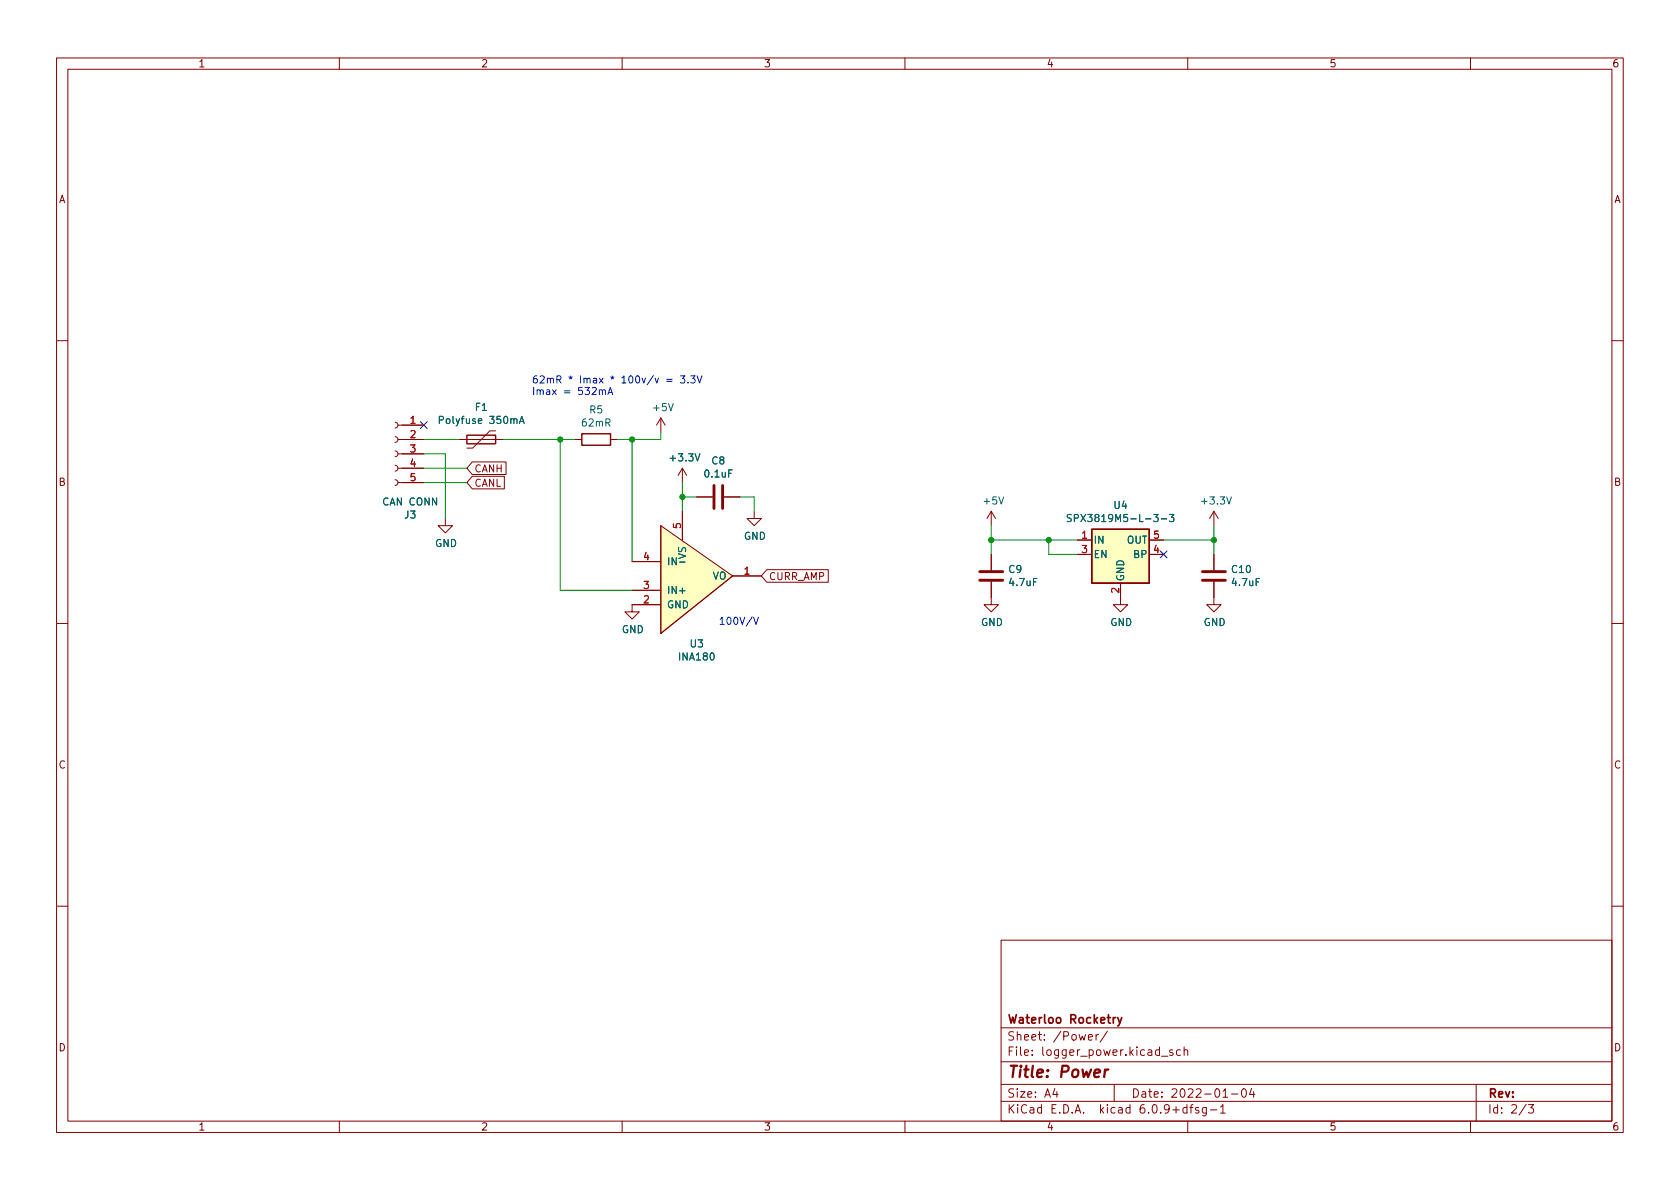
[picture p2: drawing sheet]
<svg xmlns="http://www.w3.org/2000/svg" width="297mm" height="210mm" viewBox="0 0 297 210" stroke-linecap="round" stroke-linejoin="round" font-family="sans-serif">
<g fill="none" stroke="#840000" stroke-width=".18">
<path d="M10 10.2h277v190.1h-277zM12 12.2h273v186.1h-273zM60 10.2v2M110 10.2v2M160 10.2v2M210 10.2v2M260 10.2v2M10 60.2h2M69.9 79.8l.3 .1 .2 .4-.2 .3-.3 .2M69.9 77.2l.3 .2 .2 .3-.2 .4-.3 .1M69.9 74.7l.3 .1 .2 .4-.2 .3-.3 .2M70.4 77.7h4.5"/>
<path d="M70.4 75.2h4.5M81.3 77.7h7.6M87.6 76.2h-1l-3 3h-1.1M101.6 77.7h1.3M107.9 77.7h1.3M116.8 73.9l-.7 1.3M116.8 73.9v2.5M116.8 73.9l.8 1.3M285 60.2h2M69.9 84.8l.3 .2 .2 .3-.2 .4-.3 .1M69.9 82.3l.3 .1 .2 .4-.2 .4-.3 .1M70.4 85.3h4.5"/>
<path d="M70.4 82.8h4.5M70.4 80.3h4.5M78.7 91.7v1.3h1.3l-1.3 1.2-1.2-1.2h1.2M83.5 84.2h5.7v2.2h-5.7l-1-1.1zM83.5 81.7h6v2.2h-6l-1-1.1zM111.8 99.3h5M116.8 93l12.7 8.8-12.7 10.2zM120.6 82.8v2.5M120.6 90.4v5.1M120.6 82.8l-.7 1.3M120.6 82.8l.8 1.3M123.2 87.9h2.8"/>
<path d="M128 87.9h2.8M133.3 90.4v1.3h1.3l-1.3 1.3-1.2-1.3h1.2M175.3 90.4l-.8 1.3M175.3 90.4v2.6M175.3 98v2.8M175.3 90.4l.7 1.3M190.5 95.5h2.5M190.5 98h2.5M203.2 95.5h2.5M203.2 98h2.5M214.6 90.4l-.7 1.3M214.6 90.4v2.6"/>
<path d="M214.6 98v2.8M214.6 90.4l.8 1.3M10 110.2h2M111.8 104.4h5M116.8 106.9h-5v1.3h1.2l-1.2 1.3-1.3-1.3h1.3M129.5 101.8h5.1M135.6 100.7h10.8v2.3h-10.8l-1-1.2zM175.3 102.9v4h1.2l-1.2 1.3-1.3-1.3h1.3M198.1 103.1v3.8h1.3l-1.3 1.3-1.3-1.3h1.3M214.6 102.9v4h1.3l-1.3 1.3-1.2-1.3h1.2M285 110.2h2M10 160.2h2"/>
<path d="M177 166.3h108v32h-108zM285 160.2h2M60 198.3v2M110 198.3v2M160 198.3v2M177 194.8h108M177 191.8h108M177 187.8h108M177 181.8h108M186.5 192.5l-.4 1h1M186.9 193v1M192.4 183.4l.7-.1v-.3l-.5-.1-.2 .2 .1 .8h.6"/>
<path d="M193.8 182.9v1M194.2 182.9l-.3 .1-.1 .2M195.8 182.4l-1.3 1.9M197 191.8v3M205.4 186.8h1.1M207.4 185.7l-.4-.1-.2 .2 .1 .3 .5 .1v.4h-.6M208.7 185.7l-.4-.1-.3 .3v.4l.1 .3h.6M209.4 185.8l.2-.2 .3 .1 .1 .9M209.4 185.1v1.5M209.9 195.9l-.5-.1-.3 .3v.4l.2 .3h.6M209.9 195.3v1.5M210 198.3v2"/>
<path d="M210.4 195.8h.5M210.9 195.3l-.3 .2v1.3M211.9 195.9l-.3-.1-.2 .2v.3l.5 .1v.4h-.5M213.3 195.8v1.2l-.3 .3h-.4M213.3 195.9l-.4-.1-.3 .3v.4l.1 .3h.6M214 196.3h1.1M215.8 195.8l.4-.5v1.5M215.8 196.8h.8M216.2 194h.9M217.7 193.5h1.2M219.7 192.6l.2-.1a.81 .81 0 0 1 .5 .7 .81 .81 0 0 1-.3 .8h-.1a.81 .81 0 0 1-.6-.6 .81 .81 0 0 1 .3-.8zM221.3 192.5l-.4 1h1"/>
<path d="M221.6 193v1M260 198.3v2M261 191.8v6.5M269.9 195.3l-1.3 1.9M270.2 195.3h1l-.6 .6 .5 .1v.7l-.2 .1h-.5l-.2-.1"/>
</g>
<path d="M195.4 189.1l-.2 1.4M196 189.1l-.4 .1-.3 .3" fill="none" stroke="#840000" stroke-width=".4"/>
<path d="M197.3 179.9l-.3 .1-.2 .2M197.6 179.9l.4 1M198.3 179.9l-.5 1.4-.2 .1" fill="none" stroke="#840000" stroke-width=".3"/>
<path d="M126.2 85.8v4.1M127.8 85.8v4.1M173.2 101.1h4.1M173.2 102.6h4.1M212.6 101.1h4.1M212.6 102.6h4.1" fill="none" stroke="#840000" stroke-width=".51"/>
<path d="M82.5 77h5.1v1.5h-5.1zM102.9 76.7h5v2h-5zM193 93.6h10.2v9.5h-10.2z" fill="none" stroke="#840000" stroke-width=".25"/>
<path d="M77.7 74.3l.6-.1 .1-.2-.1-.3-.6-.1v1.3M91.8 74.9l.5-1.3 .4 1.3M92 74.5h.6M189.4 91h-.5l-.2 .1v.4l.6 .2 .1 .3-.2 .2h-.5M190 91.6h.6l.1-.2-.1-.3-.6-.1v1.2M205.3 91.8h1M206.8 91h.8l-.5 .5 .4 .1v.5l-.2 .1-.5-.1" fill="none" stroke="#006464" stroke-width=".18"/>
<g fill="#ffffc2" stroke="#ffffc2" stroke-width=".18">
<path d="M116.8 93l12.7 8.8-12.7 10.2z"/>
<path d="M193 93.6h10.2v9.5h-10.2z"/>
</g>
<path d="M106 69.1l.2-.2 .3 .1v.8M106.5 69.1l.2-.2 .3 .1 .1 .8M107.5 69.8l.4-1.3 .4 1.3M107.6 69.4h.6M117.9 67.1h1M117.9 67.4h1M120.3 66.5h.8l-.4 .4 .3 .2v.5l-.2 .1-.5-.1M121.6 67.6v.1M122.1 66.5h.8l-.4 .4 .3 .2v.5l-.1 .1-.6-.1M123.3 66.5l.4 1.2 .4-1.2M133.2 109.1l.5 1.3 .4-1.3" fill="none" stroke="#0000c2" stroke-width=".18"/>
<g fill="none" stroke="#009600" stroke-width=".18">
<path d="M74.9 77.7h6.4M88.9 77.7h12.7M99.1 77.7v26.7h12.7M111.8 77.7v21.6M116.8 76.4v1.3h-7.6M74.9 82.8h7.6M74.9 80.3h3.8v11.4M74.9 85.3h7.6M120.6 85.3v5.1M120.6 87.9h2.6M130.8 87.9h2.5v2.5M175.3 95.5h15.2"/>
<path d="M175.3 93v5M185.4 95.5v2.5h5.1M205.7 95.5h8.9M214.6 93v5"/>
</g>
<path d="M74.3 74.6l1.2 1.2M75.5 74.6l-1.2 1.2M205.1 97.4l1.2 1.2M206.3 97.4l-1.2 1.2" fill="none" stroke="#000084" stroke-width=".18"/>
<g fill="#009600" stroke="#009600" stroke-width=".18">
<circle cx="185.4" cy="95.5" r=".46"/>
<circle cx="214.6" cy="95.5" r=".46"/>
<circle cx="175.3" cy="95.5" r=".46"/>
<circle cx="99.1" cy="77.7" r=".46"/>
<circle cx="120.6" cy="87.9" r=".46"/>
<circle cx="111.8" cy="77.7" r=".46"/>
</g>
<text font-size="2.8" fill="#840000" x="178" y="190.6">Title: Power</text>
<g font-size="2.1" fill="#840000">
<text x="178" y="184">Sheet: /Power/</text>
<text x="178" y="181">Waterloo Rocketry</text>
<text x="178" y="186.7">File: logger_power.kicad_sch</text>
<text x="178" y="196.9">KiCad E.D.A. kicad 6.0.9+dfsg-1</text>
<text x="178" y="194.1">Size: A4</text>
<text x="200" y="194.1">Date: 2022-01-04</text>
<text x="263" y="194.1">Rev:</text>
<text x="263" y="196.9">Id: 2/3</text>
</g>
<g font-size="1.8" fill="#840000">
<text x="35" y="11.9">1</text>
<text x="85" y="11.9">2</text>
<text x="135" y="11.9">3</text>
<text x="185" y="11.9">4</text>
<text x="235" y="11.9">5</text>
<text x="285" y="11.9">6</text>
<text x="10.3" y="35.9">A</text>
<text x="285.3" y="35.9">A</text>
<text x="83.8" y="83.5">CANH</text>
<text x="10.3" y="85.9">B</text>
<text x="83.8" y="86.1">CANL</text>
<text x="285.3" y="85.9">B</text>
<text x="135.9" y="102.6">CURR_AMP</text>
<text x="10.3" y="135.9">C</text>
<text x="285.3" y="135.9">C</text>
<text x="10.3" y="185.9">D</text>
<text x="285.3" y="185.9">D</text>
<text x="35" y="199.9">1</text>
<text x="85" y="199.9">2</text>
<text x="135" y="199.9">3</text>
<text x="185" y="199.9">4</text>
<text x="235" y="199.9">5</text>
<text x="285" y="199.9">6</text>
</g>
<g font-size="1.8" fill="#0000c2">
<text x="94" y="67.8">62mR * Imax * 100v/v = 3.3V</text>
<text x="94" y="69.8">Imax = 532mA</text>
<text x="127" y="110.5">100V/V</text>
</g>
<g font-size="1.8" fill="#a90000">
<text x="72.5" y="74.9">1</text>
<text x="72.5" y="77.5">2</text>
<text x="72.5" y="80">3</text>
<text x="72.5" y="82.5">4</text>
<text x="72.5" y="85.1">5</text>
<text x="120.4" y="93.5" transform="rotate(-90 120.4 93.5)">5</text>
<text x="191.3" y="95.2">1</text>
<text x="204" y="95.2">5</text>
<text x="113.8" y="99.1">4</text>
<text x="131.6" y="101.6">1</text>
<text x="191.3" y="97.8">3</text>
<text x="204" y="97.8">4</text>
<text x="113.8" y="106.7">2</text>
<text x="113.8" y="104.1">3</text>
<text x="197.9" y="104.9" transform="rotate(-90 197.9 104.9)">2</text>
</g>
<g font-size="1.8" fill="#006464">
<text x="78.3" y="74.9">Polyfuse 350mA</text>
<text x="84.1" y="72.6">F1</text>
<text x="103" y="75.4">62mR</text>
<text x="104.3" y="73.1">R5</text>
<text x="115.6" y="72.7">+5V</text>
<text x="118.7" y="81.6">+3.3V</text>
<text x="125.9" y="82.1">C8</text>
<text x="67.8" y="89.4">CAN CONN</text>
<text x="124.7" y="84.4">0.1uF</text>
<text x="174" y="89.2">+5V</text>
<text x="197" y="90">U4</text>
<text x="212.7" y="89.2">+3.3V</text>
<text x="71.6" y="91.7">J3</text>
<text x="131.5" y="95.4">GND</text>
<text x="190.7" y="92.3">SPX3819M5-L-3-3</text>
<text x="76.9" y="96.7">GND</text>
<text x="117.9" y="99.9">IN-</text>
<text x="121.3" y="98.9" transform="rotate(-90 121.3 98.9)">VS</text>
<text x="178.4" y="101.3">C9</text>
<text x="193.3" y="96.1">IN</text>
<text x="193.3" y="98.7">EN</text>
<text x="199.2" y="96.1">OUT</text>
<text x="200.5" y="98.7">BP</text>
<text x="217.9" y="101.3">C10</text>
<text x="117.9" y="107.6">GND</text>
<text x="117.9" y="105">IN+</text>
<text x="126" y="102.5">VO</text>
<text x="178.6" y="103.6">4.7uF</text>
<text x="198.8" y="102.9" transform="rotate(-90 198.8 102.9)">GND</text>
<text x="218" y="103.6">4.7uF</text>
<text x="109.9" y="112">GND</text>
<text x="173.4" y="110.7">GND</text>
<text x="196.3" y="110.7">GND</text>
<text x="212.8" y="110.7">GND</text>
<text x="120.2" y="116.8">INA180</text>
<text x="122.1" y="114.5">U3</text>
</g>
</svg>
